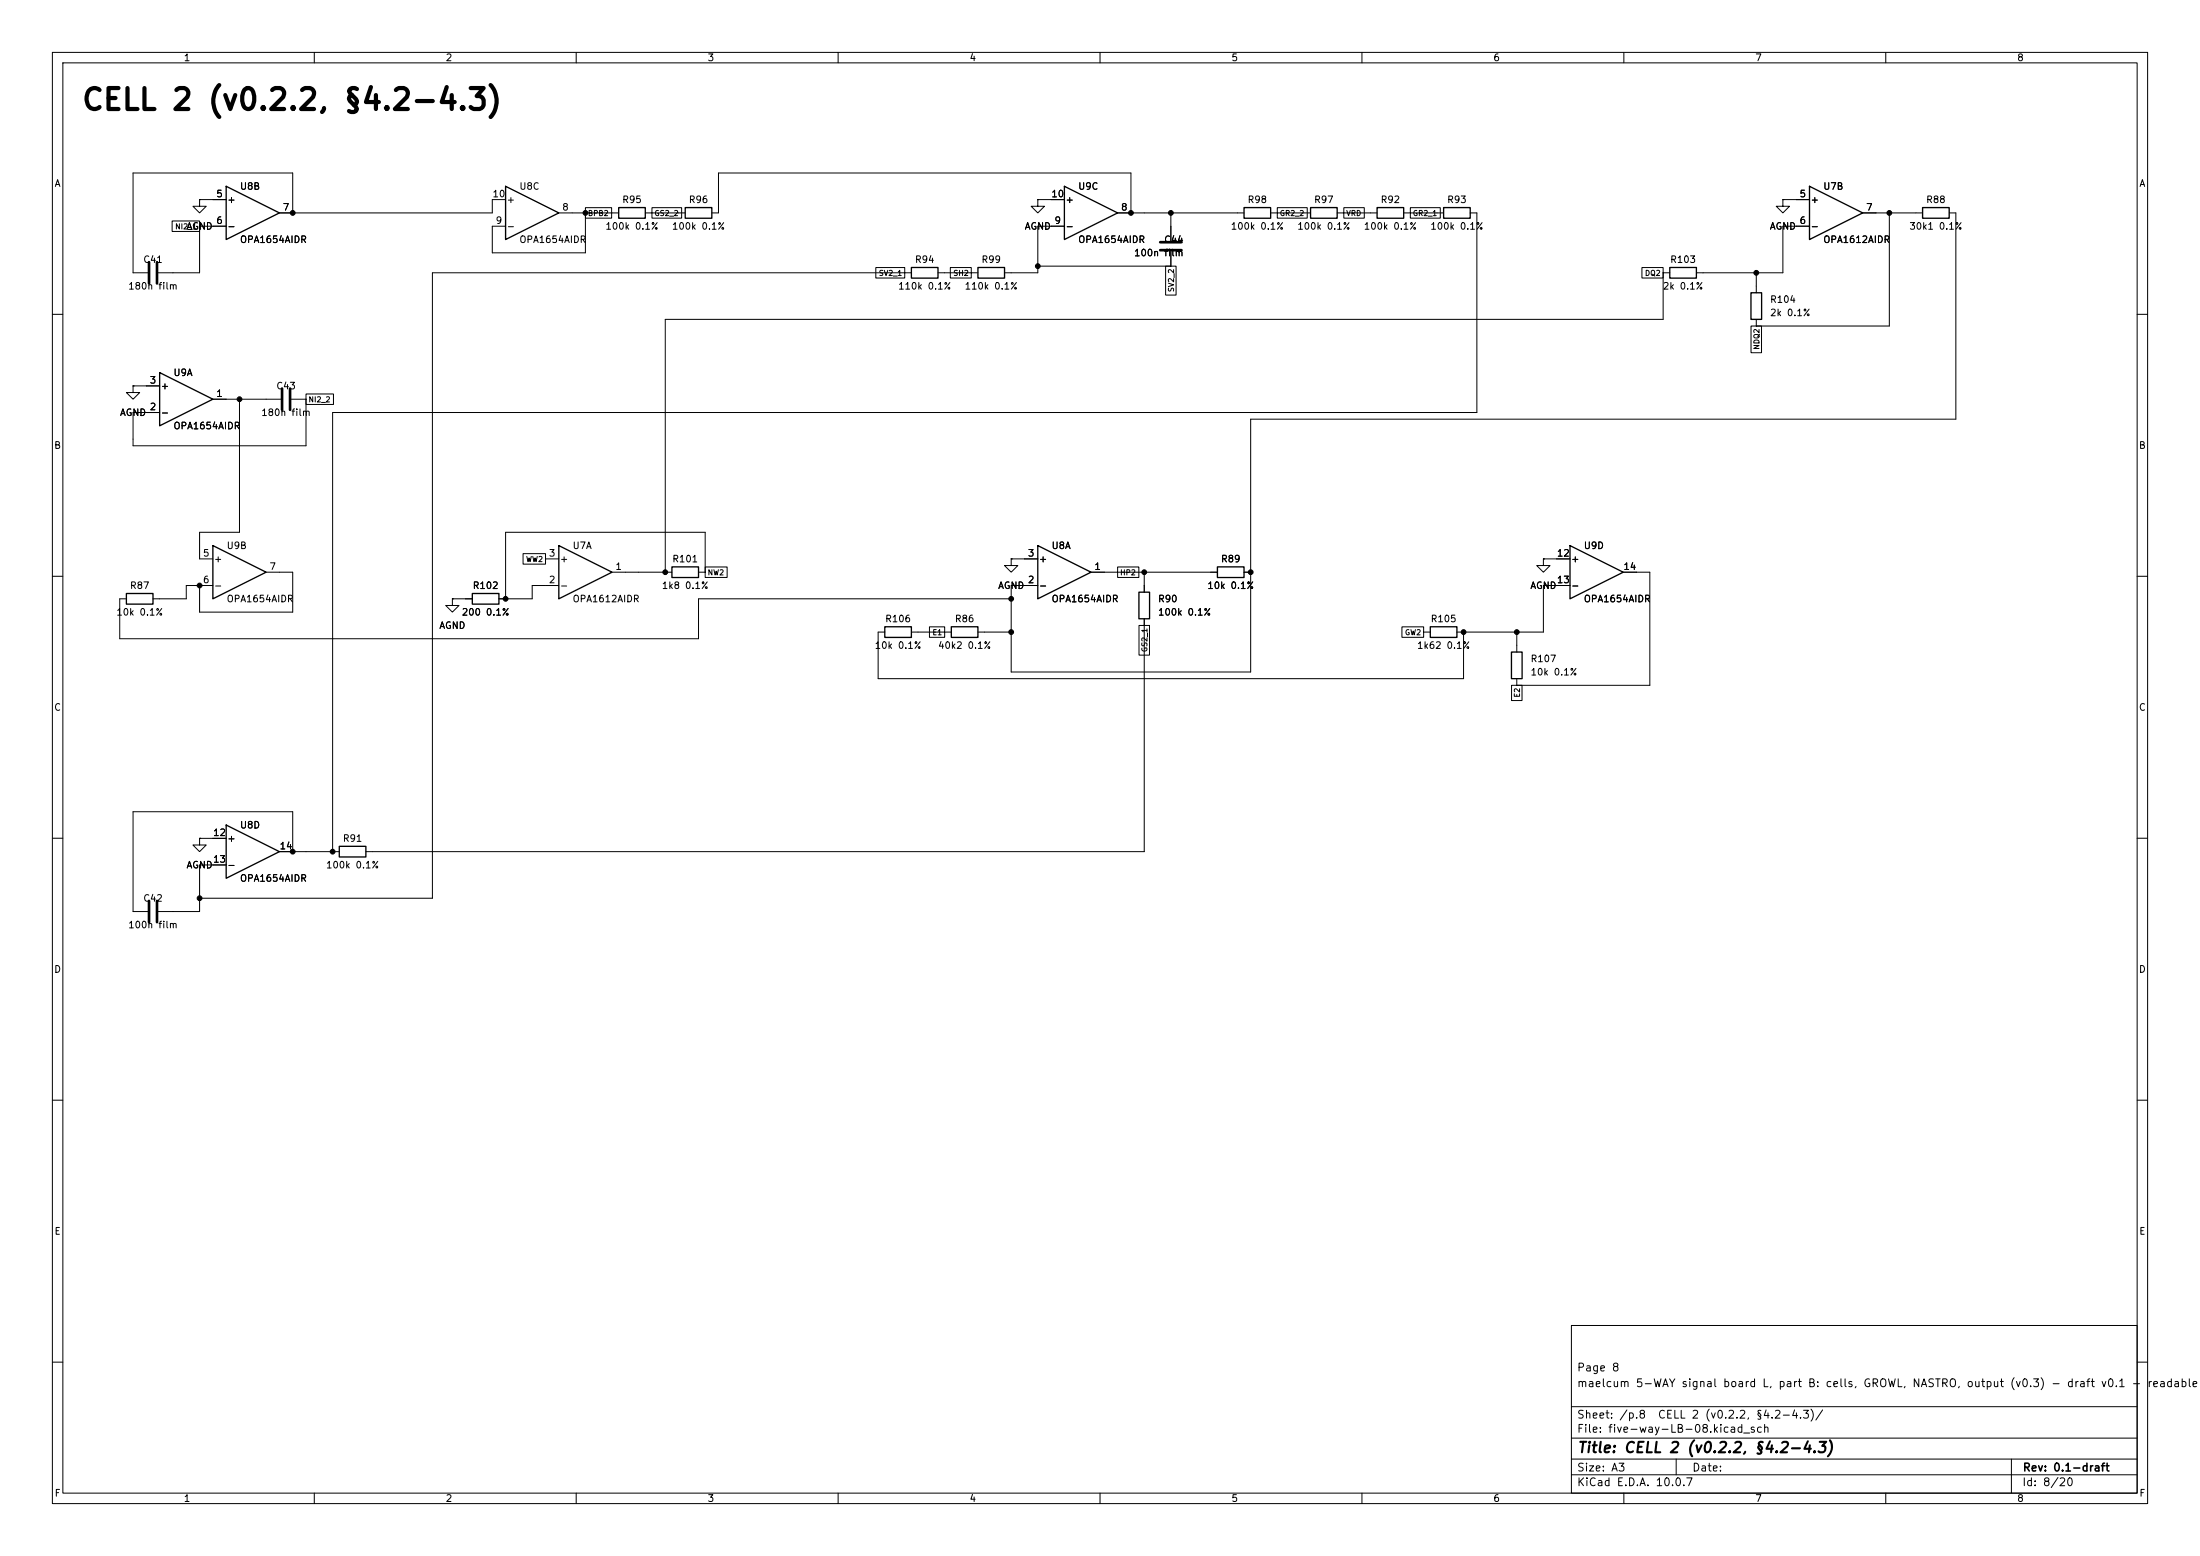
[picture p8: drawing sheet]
<svg xmlns="http://www.w3.org/2000/svg" width="420mm" height="297mm" viewBox="0 0 420 297" stroke-linecap="round" stroke-linejoin="round" font-family="sans-serif">
<g fill="none" stroke="#000" stroke-width=".19">
<path d="M10 10h400v277h-400zM12 12h396v273h-396zM60 10v2M110 10v2M160 10v2M210 10v2M260 10v2M310 10v2M360 10v2M38.1 38.1v1.3h1.3l-1.3 1.2-1.3-1.2h1.3M38.1 38.1h.1M38.1 38.1h5.1"/>
<path d="M96.5 38.1h-2.5v2.5h-40.7M111.8 39.6h5v2h-5zM124.5 39.6h5.6v2h-5.6zM198.1 38.1v1.3h1.3l-1.3 1.2-1.3-1.2h1.3M198.1 38.1h.1M198.1 38.1h5.1M243.8 39.6h5.8v2h-5.8zM256.5 39.6h3.9v2h-3.9zM269.2 39.6h5.8v2h-5.8zM340.4 38.1v1.3h1.2l-1.2 1.2-1.3-1.2h1.3M340.4 38.1h.1M340.4 38.1h5"/>
<path d="M32.9 42.2h5.2v2h-5.2zM38.1 43.2v8.9h-7.9M38.1 43.2h5.1M55.9 40.6v-7.6h-30.5v19.1h2.8M106.7 40.6h11.4M111.8 40.6v7.7h-17.8v-5.1h2.5M123.2 40.6h7.6M135.9 40.6h1.3v-7.6h78.7v7.6M167.2 51.1h5.5v2h-5.5zM174 52.1h-91.5v119.4h-44.4M179.1 52.1h7.6M181.4 51.1h4v2h-4z"/>
<path d="M198.1 50.8h25.4M203.2 43.2h-5.1v8.9h-6.3M213.4 40.6h24.1M222.5 50.8h2v5.5h-2zM223.5 40.6v5.4M223.5 48v2.8M242.6 40.6h7.6M255.3 40.6h7.6M268 40.6h7.6M280.7 40.6h1.2v38.1h-218.4v83.9M313.4 51.1h4.1v2h-4.1zM317.5 52.1h1.3"/>
<path d="M317.5 52.1v8.9h-190.5v48.2M335.3 52.1v3.8M345.4 43.2h-5v8.9h-16.6M355.6 40.6h11.4M360.7 40.6v21.6h-25.4M372.1 40.6h1.3v39.4h-134.6v48.3h-45.8v-16.5h5.1M10 60h2M25.4 73.7v1.2h1.3l-1.3 1.3-1.3-1.3h1.3M25.4 73.7h.1M25.4 73.7h5.1M40.6 76.2h13M45.7 76.2v25.4h-7.6v5.1h2.5"/>
<path d="M55.6 76.2h2.8M58.4 75.2h5.3v2h-5.3zM58.4 76.2v8.9h-33v-6.4h5.1M334.3 62.2h2v5.1h-2zM335.3 61v1.2M408 60h2M10 110h2M24.1 114.3h-1.2v7.6h110.4v-7.6h59.7M40.6 111.8h-5v2.5h-6.4M50.8 109.2h5.1v7.6h-17.8v-5M86.4 114.3v1.3h1.2l-1.2 1.2-1.3-1.2h1.3M86.4 114.3h.1"/>
<path d="M86.4 114.3h3.8M99.9 105.7h4.2v2h-4.2zM104.1 106.7h2.6M106.7 111.8h-5.1v2.5h-6.4M116.8 109.2h11.5M133.3 109.2h1.3M134.6 108.2h4.2v2h-4.2zM134.6 109.2v-7.6h-38.1v12.7M177.4 119.6h2.9v2.1h-2.9zM193 106.7v1.3h1.3l-1.3 1.2-1.2-1.2h1.2M193 106.7h.1M193 106.7h5.1"/>
<path d="M208.3 109.2h24.1M213.4 108.2h4v2h-4zM217.4 119.4h2v5.6h-2zM218.4 109.2v3.8M218.4 118.1v44.5h-148.6M237.5 109.2h1.3M267.6 119.6h4.2v2.1h-4.2zM294.6 106.7v1.3h1.3l-1.3 1.2-1.2-1.2h1.2M294.6 106.7h.1M294.6 106.7h5.1M299.7 111.8h-5.1v8.9h-16.5M309.9 109.2h5.1v21.6h-25.4"/>
<path d="M408 110h2M168.9 120.7h-1.3v8.8h111.8v-8.8M174 120.7h7.6M186.7 120.7h6.3M271.8 120.7h1.2M288.6 130.8h2v2.9h-2zM289.6 120.7v3.8M289.6 129.5v1.3M10 160h2M408 160h2M38.1 160v1.3h1.3l-1.3 1.3-1.3-1.3h1.3M38.1 160h.1"/>
<path d="M38.1 160h5.1M43.2 165.1h-5.1v8.9h-7.9M53.3 162.6h11.5M55.9 162.6v-7.7h-30.5v19.1h2.8M10 210h2M408 210h2M300 253h108v32h-108zM10 260h2M300 278.5h108M300 274.5h108M300 268.5h108M320 278.5v3"/>
<path d="M384 278.5v6.5M408 260h2M60 285v2M110 285v2M160 285v2M210 285v2M260 285v2M300 281.5h108M310 285v2M360 285v2"/>
</g>
<g fill="none" stroke="#000" stroke-width=".25">
<path d="M43.2 35.6l10.1 5-10.1 5.1zM96.5 35.6l10.2 5-10.2 5.1zM118.1 39.6h5.1v2.1h-5.1zM130.8 39.6h5.1v2.1h-5.1zM203.2 35.6l10.2 5-10.2 5.1zM237.5 39.6h5.1v2.1h-5.1zM250.2 39.6h5.1v2.1h-5.1zM262.9 39.6h5.1v2.1h-5.1zM275.6 39.6h5.1v2.1h-5.1zM345.4 35.6l10.2 5-10.2 5.1zM367 39.6h5.1v2.1h-5.1zM174 51.1h5.1v2h-5.1z"/>
<path d="M186.7 51.1h5.1v2h-5.1zM318.8 51.1h5v2h-5zM334.3 55.9h2v5.1h-2zM30.5 71.1l10.1 5.1-10.1 5.1zM24.1 113.3h5.1v2h-5.1zM40.6 104.1l10.2 5.1-10.2 5.1zM90.2 113.3h5v2h-5zM106.7 104.1l10.1 5.1-10.1 5.1zM128.3 108.2h5v2h-5zM168.9 119.6h5.1v2.1h-5.1zM181.6 119.6h5.1v2.1h-5.1zM198.1 104.1l10.2 5.1-10.2 5.1z"/>
<path d="M217.4 113h2.1v5.1h-2.1zM232.4 108.2h5.1v2h-5.1zM273 119.6h5.1v2.1h-5.1zM299.7 104.1l10.2 5.1-10.2 5.1zM288.5 124.5h2.1v5h-2.1zM43.2 157.5l10.1 5.1-10.1 5zM64.8 161.5h5v2.1h-5z"/>
</g>
<path d="M28.4 50v4.1M30 50v4.1M221.5 47.8h4.1M221.5 46.2h4.1M53.8 74.2v4M55.4 74.2v4M28.4 172v4M30 172v4" fill="none" stroke="#000" stroke-width=".51"/>
<g fill="#000" stroke="#000" stroke-width=".19">
<circle cx="55.9" cy="40.6" r=".46"/>
<circle cx="111.8" cy="40.6" r=".46"/>
<circle cx="198.1" cy="50.8" r=".46"/>
<circle cx="215.9" cy="40.6" r=".46"/>
<circle cx="223.5" cy="40.6" r=".46"/>
<circle cx="335.3" cy="52.1" r=".46"/>
<circle cx="360.7" cy="40.6" r=".46"/>
<circle cx="45.7" cy="76.2" r=".46"/>
<circle cx="38.1" cy="111.8" r=".46"/>
<circle cx="96.5" cy="114.3" r=".46"/>
<circle cx="127" cy="109.2" r=".46"/>
<circle cx="193" cy="114.3" r=".46"/>
<circle cx="218.4" cy="109.2" r=".46"/>
<circle cx="238.8" cy="109.2" r=".46"/>
<circle cx="193" cy="120.7" r=".46"/>
<circle cx="279.4" cy="120.7" r=".46"/>
<circle cx="289.6" cy="120.7" r=".46"/>
<circle cx="38.1" cy="171.5" r=".46"/>
<circle cx="55.9" cy="162.6" r=".46"/>
<circle cx="63.5" cy="162.6" r=".46"/>
</g>
<text font-size="4" x="15.4" y="22">CELL 2 (v0.2.2, §4.2-4.3)</text>
<text font-size="2" x="301" y="277.8">Title: CELL 2 (v0.2.2, §4.2-4.3)</text>
<g font-size="1.5">
<text x="300.9" y="262.1">Page 8</text>
<text x="300.9" y="265.1">maelcum 5-WAY signal board L, part B: cells, GROWL, NASTRO, output (v0.3) - draft v0.1 - readable s</text>
<text x="300.9" y="273.8">File: five-way-LB-08.kicad_sch</text>
<text x="300.9" y="271.1">Sheet: /p.8</text>
<text x="316.4" y="271.1">CELL 2 (v0.2.2, §4.2-4.3)/</text>
<text x="300.9" y="281.2">Size: A3</text>
<text x="322.9" y="281.2">Date:</text>
<text x="386" y="281.2">Rev: 0.1-draft</text>
<text x="300.9" y="284">KiCad E.D.A. 10.0.7</text>
<text x="385.9" y="284">Id: 8/20</text>
</g>
<g font-size="1.3">
<text x="35" y="12">1</text>
<text x="85" y="12">2</text>
<text x="135" y="12">3</text>
<text x="185" y="12">4</text>
<text x="235" y="12">5</text>
<text x="285" y="12">6</text>
<text x="335" y="12">7</text>
<text x="385" y="12">8</text>
<text x="10.3" y="36">A</text>
<text x="408.3" y="36">A</text>
<text x="41.2" y="38">5</text>
<text x="43.3" y="39.1">+</text>
<text x="45.7" y="36.5">U8B</text>
<text x="53.9" y="40.5">7</text>
<text x="93.9" y="38">10</text>
<text x="96.6" y="39.1">+</text>
<text x="99" y="36.5">U8C</text>
<text x="107.2" y="40.5">8</text>
<text x="118.7" y="39.1">R95</text>
<text x="131.4" y="39.1">R96</text>
<text x="200.6" y="38">10</text>
<text x="203.3" y="39.1">+</text>
<text x="205.7" y="36.5">U9C</text>
<text x="213.9" y="40.5">8</text>
<text x="238.1" y="39.1">R98</text>
<text x="250.8" y="39.1">R97</text>
<text x="263.5" y="39.1">R92</text>
<text x="276.2" y="39.1">R93</text>
<text x="343.4" y="38">5</text>
<text x="345.5" y="39.1">+</text>
<text x="348" y="36.5">U7B</text>
<text x="356.1" y="40.5">7</text>
<text x="367.6" y="39.1">R88</text>
<text x="35.5" y="44.1">AGND</text>
<text x="41.2" y="43">6</text>
<text x="43.3" y="44.1">-</text>
<text x="45.7" y="46.7">OPA1654AIDR</text>
<text x="94.5" y="43">9</text>
<text x="96.6" y="44.1">-</text>
<text x="99" y="46.7">OPA1654AIDR</text>
<text x="115.5" y="44.1">100k 0.1%</text>
<text x="128.2" y="44.1">100k 0.1%</text>
<text x="195.5" y="44.1">AGND</text>
<text x="201.2" y="43">9</text>
<text x="203.3" y="44.1">-</text>
<text x="205.7" y="46.7">OPA1654AIDR</text>
<text x="222.1" y="46.7">C44</text>
<text x="234.9" y="44.1">100k 0.1%</text>
<text x="247.6" y="44.1">100k 0.1%</text>
<text x="260.3" y="44.1">100k 0.1%</text>
<text x="273" y="44.1">100k 0.1%</text>
<text x="337.8" y="44.1">AGND</text>
<text x="343.4" y="43">6</text>
<text x="345.5" y="44.1">-</text>
<text x="348" y="46.7">OPA1612AIDR</text>
<text x="364.4" y="44.1">30k1 0.1%</text>
<text x="27.2" y="50.5">C41</text>
<text x="174.6" y="50.5">R94</text>
<text x="187.3" y="50.5">R99</text>
<text x="216.4" y="49.2">100n film</text>
<text x="318.7" y="50.5">R103</text>
<text x="24.4" y="55.6">180n film</text>
<text x="171.4" y="55.6">110k 0.1%</text>
<text x="184.1" y="55.6">110k 0.1%</text>
<text x="317.3" y="55.6">2k 0.1%</text>
<text x="337.8" y="58.1">R104</text>
<text x="337.8" y="60.7">2k 0.1%</text>
<text x="28.5" y="73.5">3</text>
<text x="30.6" y="74.6">+</text>
<text x="33" y="72.1">U9A</text>
<text x="41.2" y="76.1">1</text>
<text x="52.6" y="74.6">C43</text>
<text x="22.8" y="79.7">AGND</text>
<text x="28.5" y="78.6">2</text>
<text x="30.6" y="79.7">-</text>
<text x="33" y="82.2">OPA1654AIDR</text>
<text x="49.8" y="79.7">180n film</text>
<text x="10.2" y="86">B</text>
<text x="408.2" y="86">B</text>
<text x="38.6" y="106.5">5</text>
<text x="40.7" y="107.6">+</text>
<text x="43.2" y="105.1">U9B</text>
<text x="104.7" y="106.5">3</text>
<text x="106.8" y="107.6">+</text>
<text x="109.2" y="105.1">U7A</text>
<text x="128.2" y="107.6">R101</text>
<text x="196.1" y="106.5">3</text>
<text x="198.2" y="107.6">+</text>
<text x="200.6" y="105.1">U8A</text>
<text x="233" y="107.6">R89</text>
<text x="297.1" y="106.5">12</text>
<text x="299.8" y="107.6">+</text>
<text x="302.2" y="105.1">U9D</text>
<text x="24.7" y="112.7">R87</text>
<text x="38.6" y="111.6">6</text>
<text x="40.7" y="112.7">-</text>
<text x="51.3" y="109.1">7</text>
<text x="90.1" y="112.7">R102</text>
<text x="104.7" y="111.6">2</text>
<text x="106.8" y="112.7">-</text>
<text x="117.4" y="109.1">1</text>
<text x="126.2" y="112.7">1k8 0.1%</text>
<text x="190.4" y="112.7">AGND</text>
<text x="196.1" y="111.6">2</text>
<text x="198.2" y="112.7">-</text>
<text x="208.8" y="109.1">1</text>
<text x="230.4" y="112.7">10k 0.1%</text>
<text x="292" y="112.7">AGND</text>
<text x="297.1" y="111.6">13</text>
<text x="299.8" y="112.7">-</text>
<text x="309.8" y="109.1">14</text>
<text x="22.1" y="117.8">10k 0.1%</text>
<text x="43.2" y="115.3">OPA1654AIDR</text>
<text x="88" y="117.8">200 0.1%</text>
<text x="109.2" y="115.3">OPA1612AIDR</text>
<text x="168.9" y="119.1">R106</text>
<text x="182.2" y="119.1">R86</text>
<text x="200.6" y="115.3">OPA1654AIDR</text>
<text x="221" y="115.3">R90</text>
<text x="221" y="117.8">100k 0.1%</text>
<text x="273" y="119.1">R105</text>
<text x="302.2" y="115.3">OPA1654AIDR</text>
<text x="83.8" y="120.3">AGND</text>
<text x="166.9" y="124.2">10k 0.1%</text>
<text x="179" y="124.2">40k2 0.1%</text>
<text x="270.4" y="124.2">1k62 0.1%</text>
<text x="292.1" y="126.7">R107</text>
<text x="292.1" y="129.2">10k 0.1%</text>
<text x="10.2" y="136">C</text>
<text x="408.2" y="136">C</text>
<text x="40.6" y="159.9">12</text>
<text x="43.3" y="161">+</text>
<text x="45.7" y="158.4">U8D</text>
<text x="65.3" y="161">R91</text>
<text x="35.5" y="166.1">AGND</text>
<text x="40.6" y="165">13</text>
<text x="43.3" y="166.1">-</text>
<text x="53.3" y="162.4">14</text>
<text x="62.1" y="166.1">100k 0.1%</text>
<text x="27.2" y="172.4">C42</text>
<text x="45.7" y="168.6">OPA1654AIDR</text>
<text x="24.4" y="177.5">100n film</text>
<text x="10.2" y="186">D</text>
<text x="408.2" y="186">D</text>
<text x="10.3" y="236">E</text>
<text x="408.3" y="236">E</text>
<text x="10.3" y="286">F</text>
<text x="35" y="287">1</text>
<text x="85" y="287">2</text>
<text x="135" y="287">3</text>
<text x="185" y="287">4</text>
<text x="235" y="287">5</text>
<text x="285" y="287">6</text>
<text x="335" y="287">7</text>
<text x="385" y="287">8</text>
<text x="408.3" y="286">F</text>
</g>
<g font-size="1">
<text x="112.1" y="41.5">BPB2</text>
<text x="124.8" y="41.5">GS2_2</text>
<text x="244.2" y="41.5">GR2_2</text>
<text x="256.9" y="41.5">VRD</text>
<text x="269.6" y="41.5">GR2_1</text>
<text x="33.3" y="44">NI2_1</text>
<text x="167.7" y="52.9">SV2_1</text>
<text x="181.9" y="52.9">SH2</text>
<text x="313.9" y="52.9">DQ2</text>
<text x="224.3" y="55.9" transform="rotate(-90 224.3 55.9)">SV2_2</text>
<text x="336.1" y="66.9" transform="rotate(-90 336.1 66.9)">NDQ2</text>
<text x="58.8" y="77">NI2_2</text>
<text x="100.3" y="107.5">WW2</text>
<text x="135" y="110">NW2</text>
<text x="213.7" y="110">HP2</text>
<text x="177.9" y="121.5">E1</text>
<text x="219.3" y="124.6" transform="rotate(-90 219.3 124.6)">GS2_1</text>
<text x="268.1" y="121.5">GW2</text>
<text x="290.4" y="133.2" transform="rotate(-90 290.4 133.2)">E2</text>
</g>
</svg>
